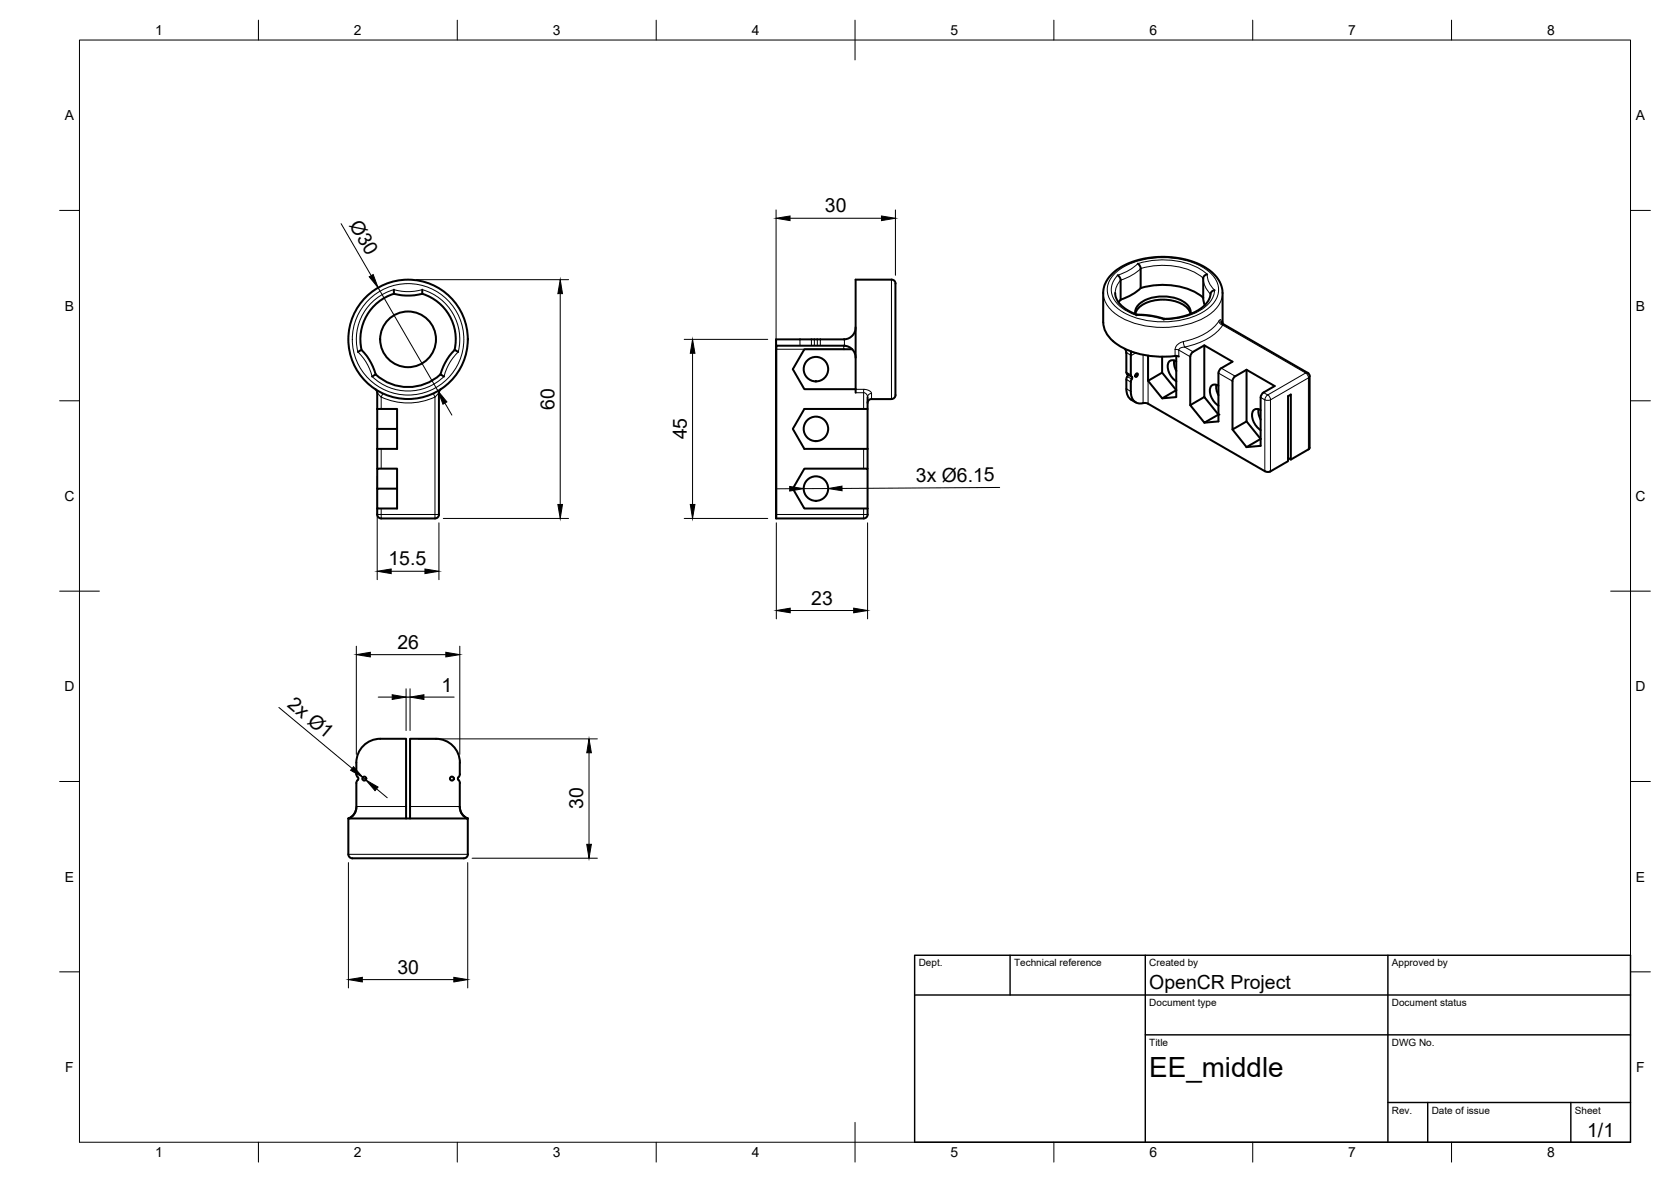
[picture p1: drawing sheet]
<svg xmlns="http://www.w3.org/2000/svg" width="420mm" height="297mm" viewBox="0 0 420 297" stroke-linecap="round" stroke-linejoin="round" font-family="sans-serif">
<!-- layer: Visible -->
<g fill="none" stroke="#000" stroke-width=".51">
<path d="M99 72.8v1a11.5 11.5 0 0 0 7.2-.1v-.9M99 73.8a12 12 0 0 0-8.1 14.1M106.2 73.8a12 12 0 0 1 8.1 14.1M280.4 73.6a6.1 6.1 0 0 0 4.2 5 7 7 0 0 0 3.3 .5l2.2 .3 2.7 .7M281 69.2l.4 .3 .4 .7v5.1M285.9 79.1l-.2 .2M286.1 66.3l.5 .4 .2 .6v5.1M286.8 72.4a18.4 18.4 0 0 1 14.9 1.8l.8 .6M286.8 72.4a13.2 13.2 0 0 1-5 2.9l-.5 .7M299.4 78.9a5.6 5.6 0 0 0-4.9-3.4 9.2 9.2 0 0 0-8.5 2.2l-.5 1.2a3.9 3.9 0 0 1 3.2-3.8 10.6 10.6 0 0 1 9.5 1.1 2.97 2.97 0 0 1 1.2 2.7M302.5 74.8l.4 1.9M303.5 68.9a1.15 1.15 0 0 0-1 1v4.9"/>
<path d="M305.4 72.9a1.33 1.33 0 0 0-1.1 1.6l-.5 1.1-1.1 1.3-2.5 1.6-3.2 1.1-4.2 .5-.2 .2M90 88.4l.8-.4a11 11 0 0 1 3.7 6.1M94.4 97.8l.5 .9-.1 4.1M94.5 94.1l-.9 .5M110.7 94.1a12 12 0 0 1-16.2 0M110.7 94.1l1 .5M110.8 97.8l-.4 .9v30.6a.97 .97 0 0 1-1 1h-13.6a1.01 1.01 0 0 1-1-1v-1.5M115.2 88.4l-.8-.4a11 11 0 0 0-3.7 6.1M212.2 85.3h-17.1v44.9l.1-43.2 .2-.1h16.8a2.99 2.99 0 0 1 2.9 3M212.3 85.3h-.1M214.3 87.8h-12.1l-2.9 5 2.9 5h12.9M215.1 97.8v.9"/>
<path d="M215.1 97.8v-27.5h9.1a1.33 1.33 0 0 1 .9 1.7v26.2a1.96 1.96 0 0 1-.5 2l-.4 .1M215.1 82.3l-.1 .9a3 3 0 0 1-2.7 2.1M218.1 99.8v3M282.9 87.7l.3 1M283.2 88.7v4.8l.2 .5M283.2 97.7l.2 1.2a3.1 3.1 0 0 0 2.2 2.2M283.4 94l1.1 .7M283.5 94l.1 .4-.4 1v2.3M284.3 94.2l.3 .5M284.5 88.3l-.2 5.9M284.6 94.7l.1 .4-.4 .9a5.9 5.9 0 0 0 .9 4.8 3.6 3.6 0 0 0 2.5 .5l.9 .1 29.4 17 .9 .2 5-2.7v-16.3l.7-.4v16.3M285.6 94l.3-.2 .2 .3-.2 .4-.3 .2-.2-.2z"/>
<path d="M288.7 89.4v6.3l3.5-2.1M288.7 95.7l3.5 4.4M295.3 90.6v1.2l.5 1.4M295.8 89.5v10.3l-3.6 .3 3.6-2-3.6-4.5v-4M295.8 90.8a1.36 1.36 0 0 0-1.7-.1 1.36 1.36 0 0 0-.5 1.6 4.9 4.9 0 0 0 2.2 3.5M300 88.4l-.5 .5-.2 .7v12.2M302.8 86.8l-2.8 1.6M305.9 96.7v1.2l.5 1.4M306.4 96.9a1.36 1.36 0 0 0-1.7 0 1.36 1.36 0 0 0-.5 1.5 4.9 4.9 0 0 0 2.2 3.6M307 80.9l.4 .5M307.1 92.5l2.8-1.6-7.1-4.1v13M307.1 92.5l-.5 .5-.2 .7v12.2l-3.6 .3"/>
<path d="M307.4 81.3v-7.7a8.4 8.4 0 0 0-5.4-7l-1.5-.6a22.5 22.5 0 0 0-19.7 1.8 7.5 7.5 0 0 0-3.4 5.8v7.4a7.9 7.9 0 0 0 5 6.4 25.2 25.2 0 0 0 13.7 2.1l.3 .1M307.4 81.4l21.4 12.3M313.4 92.9l7.1 4.1-3.1 1.9-.4 1M313.4 92.9l-2.8 1.6-.5 .6-.2 .7M313.4 92.9v13l-3.5 2v-12.1M317 99.9v12.1l-3.6 .4M328.8 93.7l.4 .3 .1 .5M329.3 94.6v18l-.2 .2M94.8 102.8h5v10h-5M94.8 102.8v5h5M94.8 107.8v10M202.2 102.8h15.9v10h-15.9l-2.9-5z"/>
<path d="M202.2 117.8h15.9v10h-15.9l-2.9-5zM218.1 112.8v5M219.1 100.3h5.1M219.1 100.3a1.01 1.01 0 0 0-1 1M299.3 101.8l3.5-2 3.6 4.4-3.6 2zM309.9 107.9l3.5 4.5M313.4 105.9l3.6 4.4-3.6 2.1M316.5 102.8v1.3l.5 1.3M317 103.1a1.36 1.36 0 0 0-1.7-.1 1.36 1.36 0 0 0-.5 1.6 4.9 4.9 0 0 0 2.2 3.5M329.2 112.8l-4.6 2.7-.7-.4M94.8 122.8v-5h5v10h-5v-5h5M195.1 130.2l22 .1"/>
<path d="M218.1 127.8v1.5M218.2 129.3a1.01 1.01 0 0 1-1 1M89.6 196.8v-.3a.99 .99 0 0 0 0-1.7 12 12 0 0 1 .7-5.9 6 6 0 0 1 5.3-3.2h6.5v20M89.6 196.8v5.9a3.4 3.4 0 0 1-1.7 3M115.6 196.8v6.4l.6 1.4 1.1 1.1M115.6 191.7v2.8M115.6 191.7a6 6 0 0 0-6-6h-6.5v20M115.6 194.5v.3a.99 .99 0 0 0 0 1.7v.3M87.6 214.7a1.39 1.39 0 0 0 1.7 1h27.3M89.6 202.8a3 3 0 0 1-2 2.9M115.6 202.8a3 3 0 0 0 2 2.9M117.6 205.7h-30v9"/>
<path d="M117.6 205.7v9M117.6 214.7a1.01 1.01 0 0 1-1 1"/>
<circle cx="102.6" cy="85.3" r="7"/>
<circle cx="102.6" cy="85.3" r="15"/>
<circle cx="205.2" cy="92.8" r="3.1"/>
<circle cx="205.2" cy="107.8" r="3.1"/>
<circle cx="205.2" cy="122.8" r="3.1"/>
<circle cx="91.6" cy="195.7" r=".5"/>
<circle cx="113.6" cy="195.7" r=".5"/>
</g>
<!-- layer: Visible Narrow -->
<g fill="none" stroke="#000" stroke-width=".25">
<path d="M99 72.8a13 13 0 0 0-9 15.6l1.9 2.4 1 1.9 .7 1.9a13 13 0 0 0 18.1 0l.6-1.9 1-1.9 1.9-2.4a13 13 0 0 0-9-15.6l-3.1 .5-2.1-.1-2-.4M224.2 70.3v30M277.4 73.6a7.3 7.3 0 0 0 4.4 6.1 23 23 0 0 0 22.3-.7 6.9 6.9 0 0 0 3.3-5.4M280.4 68.7a19.1 19.1 0 0 1 15.1-3.8 14.9 14.9 0 0 1 9.7 4.6 5.2 5.2 0 0 1-.8 7.4 19.1 19.1 0 0 1-15 3.8 14.9 14.9 0 0 1-9.8-4.6 5.2 5.2 0 0 1 .8-7.4zM281.1 69.1a12.4 12.4 0 0 0 5-2.9 19.9 19.9 0 0 1 16.6 2l.8 .8 .4 1.7 .6 1.2 .9 1a6.7 6.7 0 0 1-4.4 5.5 19.3 19.3 0 0 1-8.4 1.9 21.2 21.2 0 0 0-6.9-1.1 8.4 8.4 0 0 1-6.2-5.7 5 5 0 0 1 1.6-4.4zM286.8 67.5a18.4 18.4 0 0 1 14.9 1.7l.8 .7 .4 1.8 .6 1.1 .9 1.1M286.8 67.5a12.8 12.8 0 0 1-5 2.9l-1 1.6-.4 1.6M94.8 98.7l1 1.1M95.8 99.8v3M95.8 99.8a16 16 0 0 0 13.6 0M96.3 98.9l-.5 .9M109 98.9l.3 .8"/>
<path d="M109.4 99.8v29.5h-13.6v1M110.4 98.7l-1 1.1M195.2 87.8h17M201.1 85.3v1.6M204 85.3v1.6M204.8 85.3v1.6M205.5 85.3v1.6M206.3 85.3v1.6M212.2 86.9v.9M212.2 87.8h.1M212.3 85.3v1.6M215.1 98.7h2v4.1"/>
<path d="M215.1 97.8h2M217.1 97.8l1.4 .4 .6 .7a.96 .96 0 0 0-1 .9 1.11 1.11 0 0 0-1-1.1zM219.1 98.9v1.4M283.2 88.6l1.1 .6M283.2 93.5l1.1 .7M283.2 95.4l1.1 .6M283.2 97.7l1.1 .7M283.4 94.6l1.2 .7M285.6 88.7l-1.3 .7M287.4 89.2v12.1M288.7 89.4v12.1M295.5 87.8l.9 .2"/>
<path d="M296.4 88v1.6M296.4 88l2.9 1.6M297.5 85.8l.4 1.4M297.9 87.2h-.3a1.08 1.08 0 0 0-1.2 .8M297.9 87.2l2.1 1.2M306.4 93.8l3.5 2M306.5 80.7a1.16 1.16 0 0 0 .9 1M306.5 80.7l.4-.4 .2 .7M306.5 80.7a14.7 14.7 0 0 1-9.2 5.2l-.8 .4-.8 .8-.2 .7v1.7M307.1 92.5l3.5 2.1M307.4 81.4v.3M307.4 81.7l20.9 12"/>
<path d="M307.4 81.7a14.5 14.5 0 0 1-9.5 5.5M317 99.9l1 .6v17.9M317.7 98.6l1 .7M318.5 99.5l.3-.3 .2 .3 .5 1-.7 .1-.8-.1zM328.3 93.7l-9.6 5.6M328.3 93.7l.5 .6 .2 .7M328.8 93.7h-.5M329 95l-9.6 5.5v18M329 95v17.9M329.3 94.5l-.3 .5M95.8 112.8v5M217.1 112.8v5"/>
<path d="M95.8 127.8v1.5h-1M110.4 129.3h-1v1M195.2 129.3h21.9v1M217.1 127.8v1.5h1M87.6 214.7h30M89.6 202.7h12.5M103.1 202.7h12.5"/>
<circle cx="102.6" cy="85.3" r="14"/>
</g>
<!-- layer: Visible -->
<circle cx="306.4" cy="104.2" r=".25" fill="#000"/>
<!-- layer: BORDER -->
<g fill="none" stroke="#000" stroke-width=".25">
<path d="M20 10.1h390v276.9h-390zM65 5.1v5M115 5.1v5M165 5.1v5M215 5.1v10M265 5.1v5M315 5.1v5M365 5.1v5M15 52.9h5M410 52.9h5M15 100.7h5M410 100.7h5"/>
<path d="M15 148.6h10M405 148.6h10M15 196.4h5M410 196.4h5M15 244.2h5M410 244.2h5M65 287v5M115 287v5M165 287v5M215 282.1v9.9M265 287v5M315 287v5"/>
<path d="M365 287v5"/>
</g>
<!-- layer: TITLEBLOCK -->
<path d="M230 240.1h180v46.9h-180zM230 250h180M254 240.1v9.9M288 240.1v46.9M349 240.1v46.9M288 260.1h122M349 277.1h61M359 277.1v9.9M395 277.1v9.9" fill="none" stroke="#000" stroke-width=".36"/>
<!-- layer: FD_Dimensions -->
<g fill="none" stroke="#000" stroke-width=".25">
<path d="M85.8 56.2l7.5 13.1M195.1 52.8v75.4M198.6 54.8h23M225.1 52.8v16.4M95.1 72.3l15 26M104.7 70.3h38.3M140.9 73.8v53M172 85.3h21M174.1 88.8v38M94.8 119.9v25.8M111.9 101.3l1.7 3M110.4 131.4v14.3"/>
<path d="M111.5 130.3h31.5M172 130.3h21M195.2 131.4v24.1M198.6 122.8h-3.5M208.2 122.8h-6.1M218.1 131.4v24.1M251.4 122.5l-39.7 .3M98.4 143.6h8.4M198.7 153.4h16M70.1 177.8l18.4 15.3M89.6 162.4v27.2M93.1 164.5h19"/>
<path d="M95.1 175.2h3.5M102.1 173.1v10.5M102.1 175.2h1M103.1 173.1v10.5M106.6 175.2h7.6M115.6 162.4v27.2M91.2 195.4l.8 .6M94.7 198.2l2.7 2.3M105.2 185.7h45M148.1 189.2v23M87.6 216.8v31.5M117.6 216.8v31.5"/>
<path d="M118.7 215.7h31.5M91.1 246.2h23"/>
</g>
<g fill="#000" stroke="#000" stroke-width=".25">
<path d="M195.1 54.8l3.5-.5v1.1zM221.6 54.3l3.5 .5-3.5 .6zM92.8 69.6l1-.6 1.3 3.3zM140.9 70.3l.5 3.5h-1.1zM174.1 85.3l.6 3.5h-1.1zM110.1 98.3l2.3 2.7-1 .6zM140.3 126.8h1.1l-.5 3.5zM173.6 126.8h1.1l-.6 3.5zM198.6 122.2l3.5 .6-3.5 .6zM208.2 122.8l3.5-.6v1.1zM94.8 143.6l3.6-.6v1.2zM106.8 143l3.6 .6-3.6 .6z"/>
<path d="M195.2 153.4l3.5-.6v1.2zM214.7 152.8l3.4 .6-3.4 .6zM89.6 164.5l3.5-.6v1.2zM98.6 174.6l3.5 .6-3.5 .6zM103.1 175.2l3.5-.6v1.2zM112.1 163.9l3.5 .6-3.5 .6zM88.9 192.7l2.3 2.7-3-1.8zM92 196l3.1 1.8-.8 .9zM148.1 185.7l.6 3.5h-1.2zM147.5 212.2h1.2l-.6 3.5zM87.6 246.2l3.5-.6v1.2zM114.1 245.6l3.5 .6-3.5 .6z"/>
</g>
<text font-size="7" x="289" y="270.6">EE_middle</text>
<g font-size="4.9">
<text x="207.4" y="53.4">30</text>
<text x="87.7" y="56.5" transform="rotate(60 87.7 56.5)">Ø30</text>
<text x="139.4" y="103" transform="rotate(-90 139.4 103)">60</text>
<text x="172.7" y="110.4" transform="rotate(-90 172.7 110.4)">45</text>
<text x="230.3" y="121.1">3x Ø6.15</text>
<text x="97.7" y="142.1">15.5</text>
<text x="204" y="152">23</text>
<text x="99.9" y="163.1">26</text>
<text x="111" y="173.8">1</text>
<text x="72.1" y="177.4" transform="rotate(40 72.1 177.4)">2x Ø1</text>
<text x="146.6" y="203.4" transform="rotate(-90 146.6 203.4)">30</text>
<text x="99.9" y="244.7">30</text>
<text x="289" y="248.5">OpenCR Project</text>
<text x="399.1" y="285.7">1/1</text>
</g>
<g font-size="3.5">
<text x="39" y="8.8">1</text>
<text x="89" y="8.8">2</text>
<text x="139" y="8.8">3</text>
<text x="189" y="8.8">4</text>
<text x="239" y="8.8">5</text>
<text x="289" y="8.8">6</text>
<text x="339" y="8.8">7</text>
<text x="389" y="8.8">8</text>
<text x="16.3" y="30.2">A</text>
<text x="411.3" y="30.2">A</text>
<text x="16.3" y="78">B</text>
<text x="411.3" y="78">B</text>
<text x="16.2" y="125.9">C</text>
<text x="411.2" y="125.9">C</text>
<text x="16.2" y="173.7">D</text>
<text x="411.2" y="173.7">D</text>
<text x="16.3" y="221.6">E</text>
<text x="411.3" y="221.6">E</text>
<text x="16.4" y="269.4">F</text>
<text x="411.4" y="269.4">F</text>
<text x="39" y="290.8">1</text>
<text x="89" y="290.8">2</text>
<text x="139" y="290.8">3</text>
<text x="189" y="290.8">4</text>
<text x="239" y="290.8">5</text>
<text x="289" y="290.8">6</text>
<text x="339" y="290.8">7</text>
<text x="389" y="290.8">8</text>
</g>
<g font-size="2.5">
<text x="231" y="242.9">Dept.</text>
<text x="255" y="242.9">Technical reference</text>
<text x="289" y="242.9">Created by</text>
<text x="350" y="242.9">Approved by</text>
<text x="289" y="252.8">Document type</text>
<text x="350" y="252.8">Document status</text>
<text x="289" y="262.9">Title</text>
<text x="350" y="262.9">DWG No.</text>
<text x="350" y="279.9">Rev.</text>
<text x="360" y="279.9">Date of issue</text>
<text x="396" y="279.9">Sheet</text>
</g>
</svg>
